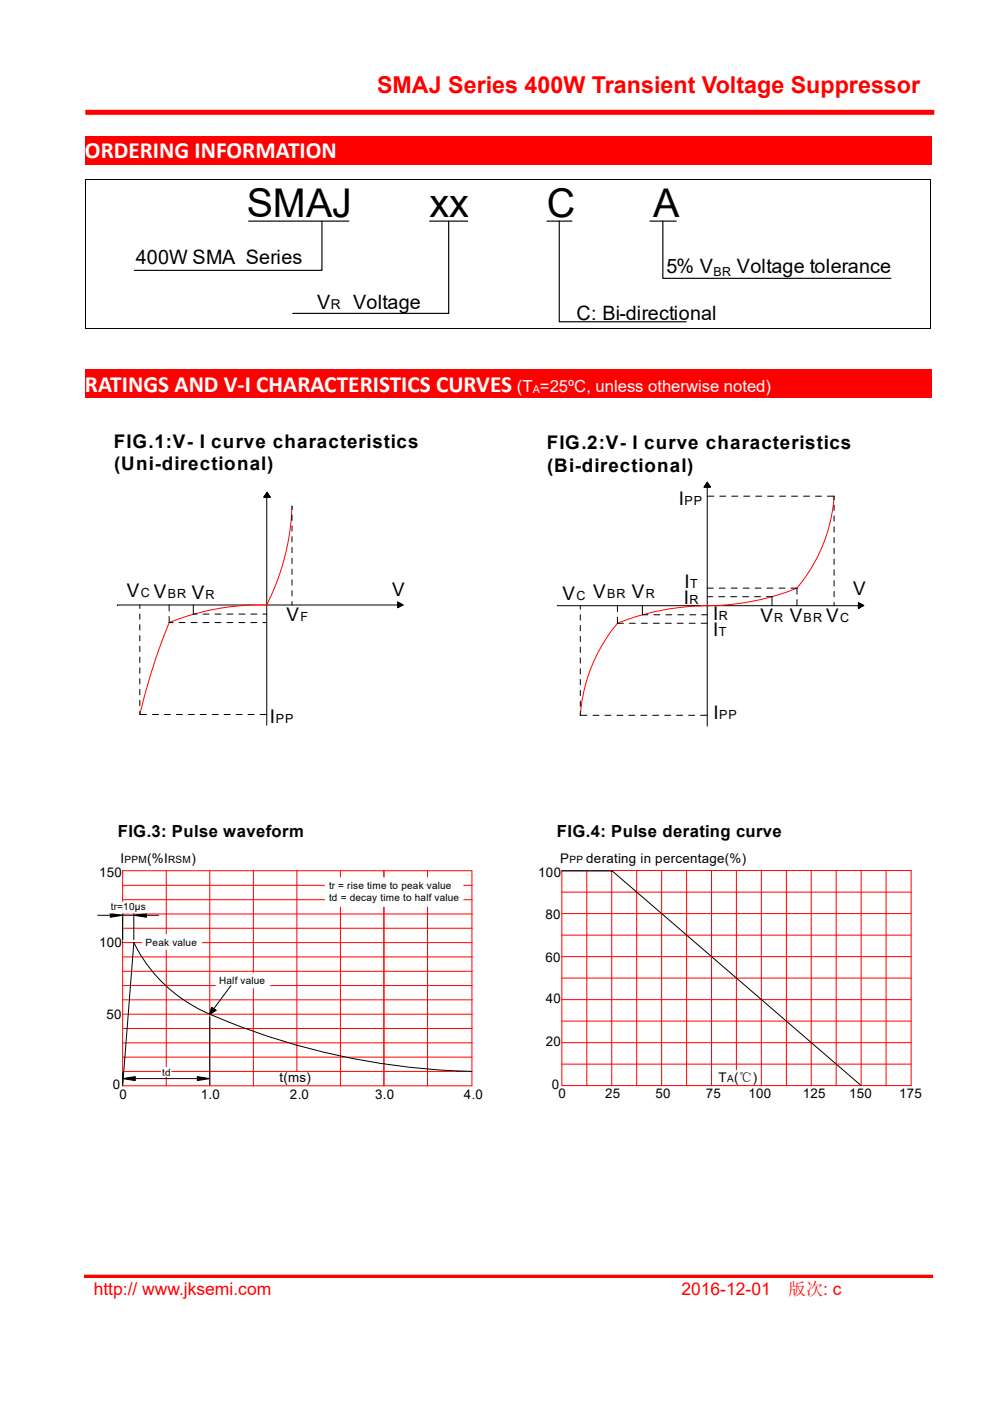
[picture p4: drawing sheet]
<svg xmlns="http://www.w3.org/2000/svg" width="210mm" height="297mm" viewBox="0 0 210 297" stroke-linecap="round" stroke-linejoin="round" font-family="sans-serif">
<path d="M18.1 23.8h180.1" fill="none" stroke="#f00" stroke-width="1.1" stroke-linecap="butt"/>
<path d="M17.8 270.6h180.1" fill="none" stroke="#f00" stroke-width=".71" stroke-linecap="butt"/>
<path d="M18 28.9h179.5v6h-179.5z" fill="#f00"/>
<path d="M52.7 46.9h21.3M68.3 46.9v10.4h-39.8M91.1 46.9h8.1M95.2 46.9v19.5h-33.1M116 46.9h5.3M118.6 46.9v21.3h26.9M137.8 46.9h5.6M140.6 46.9v12.1h48.4" fill="none" stroke="#000" stroke-width=".24"/>
<path d="M18 38h.2v.1h-.2zM197.2 38h.2v.1h-.2zM18 69.6h.2v.2h-.2zM197.2 69.6h.2v.2h-.2z" fill="#000"/>
<path d="M18 38.1h179.4M18.1 38.1v31.5M197.3 38.1v31.5M18 69.7h179.4" fill="none" stroke="#000" stroke-width=".21"/>
<path d="M18 78.4h179.5v6h-179.5z" fill="#f00"/>
<g fill="none" stroke="#000" stroke-width=".21">
<path d="M56 105.4h1.3zM56.6 105.4v48.4M56.6 104.4l.7 1h-1.3zM61.9 107.3v.8M61.9 109.2v1.1M61.9 111.5v1.1M61.9 113.8v1.1M61.9 116.1v1.1M61.9 118.3v1.2M149.4 103.3h1.2zM150 105.2h1.4M150 102.3l.7 1h-1.3z"/>
<path d="M150 102.3l.6 1h-1.2zM150 103.1v50.8M152.7 105.2h1.2M155.2 105.2h1.3M157.8 105.2h1.2M160.3 105.2h1.3M162.8 105.2h1.3M165.4 105.2h1.2M167.9 105.2h1.3M170.4 105.2h1.3M173 105.2h1.2M175.5 105.2h1.4v.7"/>
<path d="M176.9 107.1v1.1M176.9 109.4v1.1M176.9 111.7v1.1M176.9 114v1.1M176.9 116.2v1.2M176.9 118.5v1.2M24.9 128.3h59.6M29.7 128.3v.7M29.7 130.2v1.1M29.7 132.4v1.2M29.7 134.7v1.2M29.7 137v1.2"/>
<path d="M29.7 139.3v1.2M35.9 128.3v1.3M35.9 130.7v1.3h.8M38 132h1.2M40.5 132h1.3M41 128.3v1.9h.8M43.1 132h1.2M43.1 130.2h1.2M45.6 132h1.2M45.6 130.2h1.3M48.1 132h1.3M48.1 130.2h1.3"/>
<path d="M50.7 132h1.2M50.7 130.2h1.2M53.2 132h1.3M53.2 130.2h1.3M55.7 132h.9M55.8 130.2h.8M61.9 120.6v1.2M61.9 122.9v1.2M61.9 125.2v1.2M61.9 127.5v.8M84.3 127.7l1.2 .5h-1.2zM84.3 128.2h1.2l-1.2 .6z"/>
<path d="M84.3 127.7l1.2 .5-1.2 .6zM118.3 128.4h63.9M123.1 128.4v.8M123.1 130.3v1.2M123.1 132.6v1.2M123.1 134.9v1.1M123.1 137.2v1.1M123.1 139.5v1.1M131 130.9v1.2h1.2M131 128.4v1.3M133.5 132.1h1.3M136 132.1h1.3"/>
<path d="M136.2 128.4v1.9h1.2M138.6 132.1h1.2M138.7 130.3h1.3M141.1 132.1h1.3M141.2 130.3h1.3M143.6 132.1h1.3M143.8 130.3h1.2M146.2 132.1h1.2M146.3 130.3h1.3M148.7 132.1h1.3M148.8 130.3h1.2M150 124.7h1.3"/>
<path d="M150 126.5h1.2M152.4 126.5h1.3M152.5 124.7h1.3M155 126.5h1.3M155.1 124.7h1.3M157.5 126.5h1.3M157.6 124.7h1.3M160 126.5h1.3M160.2 124.7h1.2M162.6 126.5h1.1v1.9M162.7 124.7h1.3M165.2 124.7h1.3"/>
<path d="M167.8 124.7h1.2v1.3M169 127.1v1.3M176.9 120.8v1.2M176.9 123.1v1.1M176.9 125.4v1.1M176.9 127.7v.7M182.1 127.8l1.1 .6h-1.1zM182.1 128.4v.6zM182.1 128.4h1.1l-1.1 .6zM182.1 129h.1M182.1 127.8l1.1 .6-1.1 .6zM29.7 141.6v1.1"/>
<path d="M29.7 143.9v1.1M29.7 146.2v1.1M29.7 148.5v1.1M29.7 150.8v.7h1.4M32.3 151.5h1.3M34.9 151.5h1.3M37.4 151.5h1.3M39.9 151.5h1.3M42.5 151.5h1.3M45 151.5h1.3M47.6 151.5h1.2M50.1 151.5h1.3"/>
<path d="M52.6 151.5h1.3M55.2 151.5h1.4M123.1 141.8v1.1M123.1 144.1v1.1M123.1 146.3v1.2M123.1 148.6v1.2M123.1 150.9v.8h1.4M125.8 151.7h1.2M128.3 151.7h1.3M130.9 151.7h1.2M133.4 151.7h1.2M135.9 151.7h1.3"/>
<path d="M138.5 151.7h1.2M141 151.7h1.2M143.5 151.7h1.3M146.1 151.7h1.2M148.6 151.7h1.4"/>
</g>
<g fill="none" stroke="#f00" stroke-width=".21">
<path d="M61.9 107.3a50.3 50.3 0 0 1-5.3 21 52 52 0 0 0-20.7 3.7 126.2 126.2 0 0 0-6.2 19.5M176.9 105.2a33.8 33.8 0 0 1-7.9 19.5 53.8 53.8 0 0 1-21.4 3.8 51.8 51.8 0 0 0-16.6 3.6 34.3 34.3 0 0 0-7.9 19.6M26 184.6h74.1v45.6h-74.1zM26 199.9h74.2M26 196.8h74.2M26 193.8h74.2M26 190.8h74.2M26 187.7h74.2M35.3 184.6v45.6M44.5 184.6v45.6M53.7 184.6v45.6M63 184.6v42.6"/>
<path d="M72.2 184.6v45.6M81.4 184.6v45.6M90.7 184.6v45.6M26 218.1h74.2M26 215h74.2M26 212h74.2M26 209h74.2M26 205.9h74.2M26 202.9h74.2M26 227.2h74.1M26 224.1h74.1M26 221.1h74.1"/>
</g>
<path d="M56 105.4h1.3zM56.6 104.4l.7 1h-1.3zM149.4 103.3h1.2zM150 102.3l.6 1h-1.2zM84.3 127.7l1.2 .5h-1.2zM84.3 128.2h1.2l-1.2 .6zM182.1 127.8l1.1 .6h-1.1zM182.1 128.4v.6zM182.1 128.4h1.1l-1.1 .6z" fill="#000"/>
<g fill="#fff">
<path d="M30.2 198.2h12.5l-12.5 3.1z"/>
<path d="M30.2 201.3l12.5-3.1v3.1z"/>
</g>
<path d="M30.2 198.2h12.5v3.1h-12.5zM30.2 198.2h.1" fill="none" stroke="#fff" stroke-width=".21"/>
<g fill="#fff">
<path d="M45.8 206.3h11.4l-11.4 3.1z"/>
<path d="M45.8 209.4l11.4-3.1v3.1z"/>
</g>
<path d="M45.8 206.3h11.4v3.1h-11.4zM45.8 206.3h.1" fill="none" stroke="#fff" stroke-width=".21"/>
<path d="M20.7 194.1h2.7M23.4 193.6l2.6 .5-2.6 .4zM26 192.8v6.4M26 194.1h2.4M28.4 192.8v6.4M28.4 194.1l2.7-.5v.9zM31.1 194.1h2.6M100.1 227.2a146 146 0 0 1-58.4-13.6 31.4 31.4 0 0 1-13.3-13.7l-2.4 30.3" fill="none" stroke="#000" stroke-width=".21"/>
<path d="M23.4 193.6l2.6 .5-2.6 .4zM28.4 194.1l2.7-.5v.9z" fill="#000"/>
<g fill="#fff">
<path d="M23.4 191.3h7.7l-7.7 2.3z"/>
<path d="M23.4 193.6l7.7-2.3v2.3z"/>
</g>
<path d="M23.4 191.3h7.7v2.3h-7.7zM23.4 191.3h.1" fill="none" stroke="#fff" stroke-width=".21"/>
<path d="M44.5 215.6v14.4M26 227.4v2.2M26 228.7l2.7-.4v.8zM28.7 228.7h13.1M41.8 228.3l2.7 .4-2.7 .4z" fill="none" stroke="#000" stroke-width=".21"/>
<path d="M26 228.7l2.7-.4v.8zM41.8 228.3l2.7 .4-2.7 .4z" fill="#000"/>
<g fill="#fff">
<path d="M34.3 226.4h1.9l-1.9 1.8z"/>
<path d="M34.3 228.2l1.9-1.8v1.8z"/>
</g>
<path d="M34.3 226.4h1.9v1.8h-1.9zM34.3 226.4h.1" fill="none" stroke="#fff" stroke-width=".21"/>
<g fill="#fff">
<path d="M69 186.1h29.2l-29.2 6.1z"/>
<path d="M69 192.2l29.2-6.1v6.1z"/>
</g>
<path d="M69 186.1h29.2v6.1h-29.2zM69 186.1h.1" fill="none" stroke="#fff" stroke-width=".21"/>
<path d="M44.7 214.2l-.2 .8zM44.7 214.2h.4l-.6 .8zM44.8 213.9l.3 .3h-.4zM44.8 213.9h.5l-.2 .3zM44.9 213.6l.4 .3h-.5zM45.1 214.2h.7l-1.3 .8zM45.3 213.9l.5 .3h-.7z" fill="#000"/>
<path d="M119.2 184.7h10.6M129.8 184.6l52.8 45.6M44.5 215h.1M44.7 214.2l-.2 .8zM44.7 214.2h.4l-.6 .8zM44.8 213.9l.3 .3h-.4zM44.8 213.9h.5l-.2 .3zM44.9 213.6l.9 .6-1.3 .8zM44.9 213.6l.4 .3h-.5zM45.1 214.2h.7l-1.3 .8zM45.3 213.9l.5 .3h-.7zM49 209l-4.5 6" fill="none" stroke="#000" stroke-width=".21"/>
<g fill="none" stroke="#f00" stroke-width=".21">
<path d="M119.2 184.6h74.1v45.6h-74.1zM119.2 198.3h74.1M119.2 193.7h74.1M119.2 189.1h74.1M124.5 184.6v45.6M129.8 184.6v45.6M135 184.6v45.6M140.3 184.6v45.6M145.6 184.6v45.6M150.9 184.6v45.6M156.2 184.6v42.2M161.5 184.6v45.6"/>
<path d="M166.8 184.6v45.6M172.1 184.6v45.6M177.4 184.6v45.6M182.6 184.6v45.6M187.9 184.6v45.6M119.2 216.5h74.1M119.2 211.9h74.1M119.2 207.4h74.1M119.2 202.8h74.1M119.2 225.6h74.1M119.2 221.1h74.1"/>
</g>
<g font-size="8.4">
<text x="52.4" y="46">SMAJ</text>
<text x="91.1" y="46">xx</text>
<text x="116" y="46">C</text>
<text x="138.5" y="46">A</text>
</g>
<text font-size="4.9" fill="#f00" x="80" y="19.6">SMAJ Series 400W Transient Voltage Suppressor</text>
<g font-size="4.9" fill="#fff">
<text x="18" y="33.5">ORDERING INFORMATION</text>
<text x="18" y="83.1">RATINGS AND V‐I CHARACTERISTICS CURVES</text>
</g>
<g font-size="4.2">
<text x="28.8" y="56">400W SMA Series</text>
<text x="141.4" y="57.8">5% V</text>
<text x="156.3" y="57.8">Voltage tolerance</text>
<text x="67.3" y="65.4">V</text>
<text x="74.9" y="65.4">Voltage</text>
<text x="122.3" y="67.8">C: Bi-directional</text>
</g>
<g font-size="4">
<text x="24.1" y="94.9">FIG.1:V- I curve characteristics</text>
<text x="116" y="95.3">FIG.2:V- I curve characteristics</text>
<text x="24.2" y="99.7">(Uni-directional)</text>
<text x="116" y="100.1">(Bi-directional)</text>
<text x="144" y="107">I</text>
<text x="145.2" y="124.7">I</text>
<text x="26.9" y="126.5">V</text>
<text x="32.7" y="126.7">V</text>
<text x="40.7" y="127">V</text>
<text x="60.8" y="131.8">V</text>
<text x="83.2" y="126.4">V</text>
<text x="119.3" y="127.1">V</text>
<text x="125.8" y="126.8">V</text>
<text x="134" y="126.8">V</text>
<text x="145" y="128">I</text>
<text x="151.2" y="131.4">I</text>
<text x="161.3" y="131.9">V</text>
<text x="167.5" y="131.9">V</text>
<text x="175.2" y="131.8">V</text>
<text x="180.9" y="126.1">V</text>
<text x="151.3" y="134.9">I</text>
<text x="57.3" y="153.4">I</text>
<text x="151.3" y="152.5">I</text>
</g>
<g font-size="3.7" fill="#f00">
<text x="19.9" y="274.5">http:// www.jksemi.com</text>
<text x="144.6" y="274.5">2016-12-01</text>
<text x="167.2" y="274.5">版次: c</text>
</g>
<text font-size="3.5" fill="#fff" x="109.7" y="83.1">(T =25ºC, unless otherwise noted)</text>
<g font-size="3.5">
<text x="25" y="177.5">FIG.3: Pulse waveform</text>
<text x="118.1" y="177.4">FIG.4: Pulse derating curve</text>
</g>
<text font-size="2.9" x="70.2" y="65.4">R</text>
<g font-size="2.8">
<text x="21" y="185.9">150</text>
<text x="25.6" y="182.9">I</text>
<text x="31.2" y="182.9">(%I</text>
<text x="40.6" y="182.9">)</text>
<text x="114.2" y="185.8">100</text>
<text x="118.8" y="182.9">P</text>
<text x="124.4" y="182.9">derating in percentage(%)</text>
<text x="115.7" y="194.9">80</text>
<text x="21" y="200.8">100</text>
<text x="115.7" y="203.9">60</text>
<text x="22.6" y="216">50</text>
<text x="115.8" y="212.6">40</text>
<text x="115.7" y="221.9">20</text>
<text x="23.9" y="231">0</text>
<text x="25.3" y="232.9">0</text>
<text x="42.6" y="232.9">1.0</text>
<text x="59.3" y="229.4">t(ms)</text>
<text x="61.5" y="232.9">2.0</text>
<text x="79.6" y="232.9">3.0</text>
<text x="98.4" y="232.9">4.0</text>
<text x="117.1" y="230.9">0</text>
<text x="118.5" y="232.9">0</text>
<text x="128.3" y="232.9">25</text>
<text x="139" y="232.9">50</text>
<text x="149.7" y="232.9">75</text>
<text x="152.4" y="229.5">T (℃)</text>
<text x="158.7" y="232.9">100</text>
<text x="170.3" y="232.9">125</text>
<text x="180.1" y="232.9">150</text>
<text x="190.7" y="232.9">175</text>
</g>
<g font-size="2.7">
<text x="145.2" y="107">PP</text>
<text x="146.4" y="124.7">T</text>
<text x="29.9" y="126.5">C</text>
<text x="35.6" y="126.7">BR</text>
<text x="43.6" y="127">R</text>
<text x="63.7" y="131.8">F</text>
<text x="122.3" y="127.1">C</text>
<text x="128.8" y="126.8">BR</text>
<text x="137" y="126.8">R</text>
<text x="146.3" y="128">R</text>
<text x="152.5" y="131.4">R</text>
<text x="164.2" y="131.9">R</text>
<text x="170.5" y="131.9">BR</text>
<text x="178.2" y="131.8">C</text>
<text x="152.5" y="134.9">T</text>
<text x="58.5" y="153.4">PP</text>
<text x="152.5" y="152.5">PP</text>
</g>
<text font-size="2.6" x="151.3" y="58.6">BR</text>
<text font-size="2.3" fill="#fff" x="113" y="83.2">A</text>
<g font-size="2.1">
<text x="26.4" y="182.9">PPM</text>
<text x="35.7" y="182.9">RSM</text>
<text x="120.8" y="182.9">PP</text>
<text x="69.8" y="188.4">tr = rise time to peak value</text>
<text x="69.8" y="191">td = decay time to half value</text>
<text x="23.5" y="193">tr=10μs</text>
<text x="30.9" y="200.5">Peak value</text>
<text x="46.5" y="208.6">Half value</text>
<text x="34.4" y="228">td</text>
<text x="154.2" y="229.5">A</text>
</g>
</svg>
